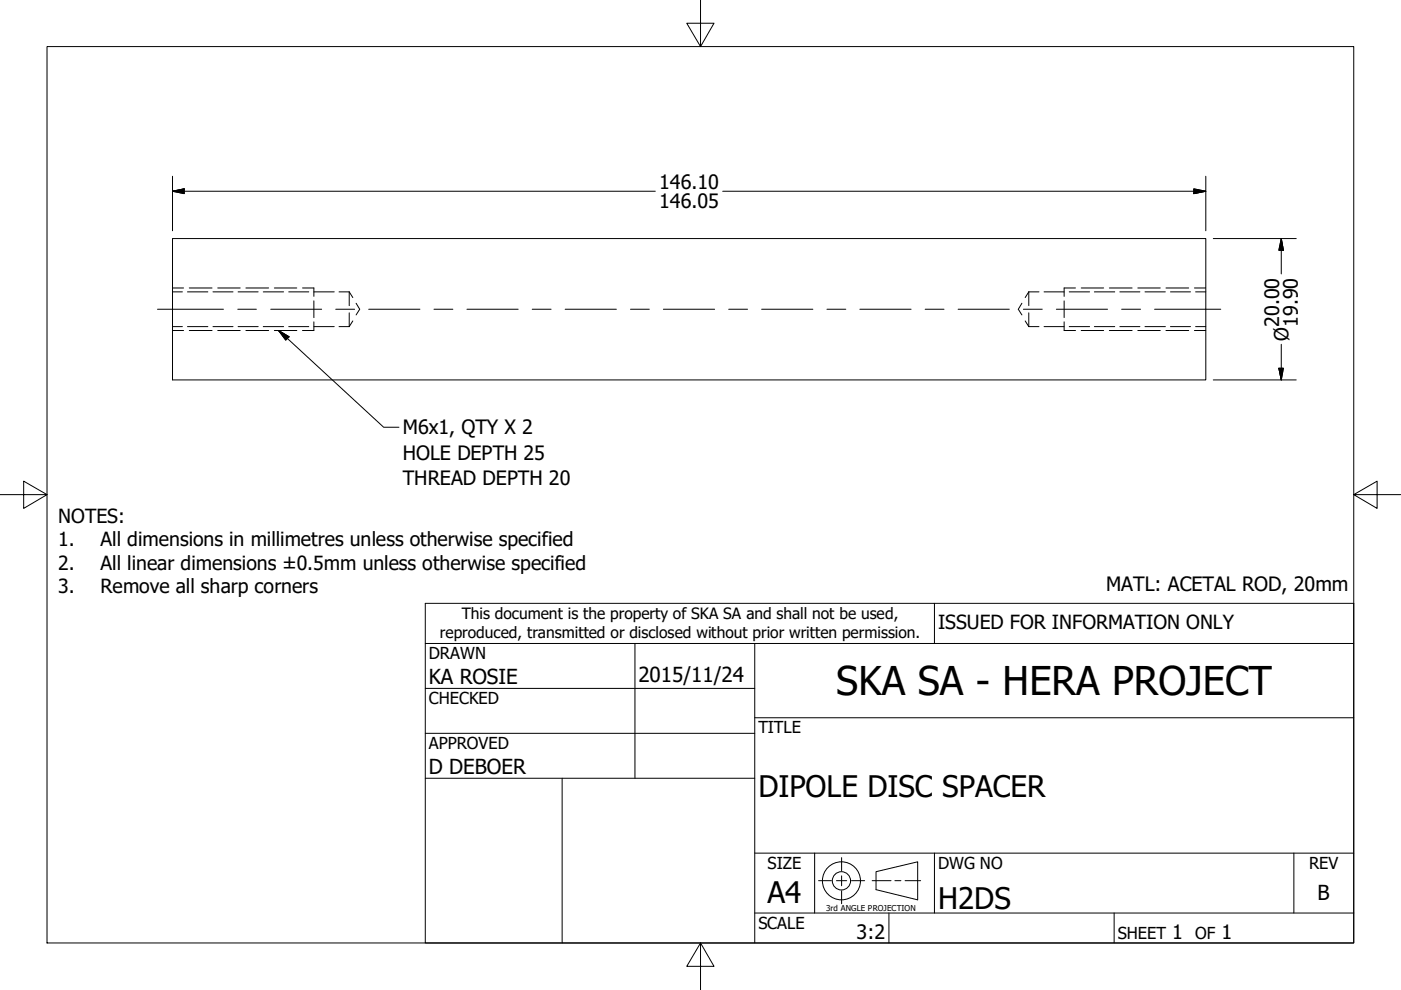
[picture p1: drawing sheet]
<svg xmlns="http://www.w3.org/2000/svg" width="297mm" height="210mm" viewBox="0 0 297 210" stroke-linecap="round" stroke-linejoin="round" font-family="sans-serif">
<!-- layer: Hidden (ANSI) -->
<g fill="none" stroke="#000" stroke-width=".21">
<path d="M36.6 61.9h2.1M36.6 69.3h2.1M39.8 61.9h4.3M39.8 69.3h4.3M45.1 61.9h4.3M45.1 69.3h4.3M50.5 61.9h4.2M50.5 69.3h4.2M55.8 61.9h4.3M55.8 69.3h4.3M61.2 61.9h4.3M61.2 69.3h4.3"/>
<path d="M66.5 61.9h4.4M66.5 69.3h4.4M66.5 61.1v1.7M66.5 63.8v3.5M66.5 68.2v1.9M71.9 61.9h2.1M71.9 69.3h2.1M74 61.9v2.9M74 66.3v3M74 61.9l.8 1.2M74.8 68l-.8 1.3M75.5 64.3l.8 1.3-.8 1.2"/>
<path d="M216.7 64.3l-.8 1.3 .8 1.2M217.4 68l.7 1.3M218.1 61.9v2.9M218.1 66.3v3M218.1 61.9l-.7 1.2M218.1 61.9h2.2M218.1 69.3h2.2M221.4 61.9h4.2M221.4 69.3h4.2M225.6 61.1v1.7M225.6 63.8v3.5M225.6 68.2v1.9"/>
<path d="M226.7 61.9h4.3M226.7 69.3h4.3M232 61.9h4.3M232 69.3h4.3M237.4 61.9h4.3M237.4 69.3h4.3M242.8 61.9h4.3M242.8 69.3h4.3M248.2 61.9h4.2M248.2 69.3h4.2M253.5 61.9h2.2M253.5 69.3h2.2"/>
</g>
<!-- layer: Hidden Narrow (ANSI) -->
<g fill="none" stroke="#000" stroke-width=".21">
<path d="M36.6 61.1h2.3M36.6 70.1h2.3M40.1 61.1h4.9M40.1 70.1h4.9M46.2 61.1h4.7M46.2 70.1h4.7M52.1 61.1h4.9M52.1 70.1h4.9M58.2 61.1h4.7M58.2 70.1h4.7M64.1 61.1h2.4M64.1 70.1h2.4"/>
<path d="M225.6 61.1h2.4M225.6 70.1h2.4M229.2 61.1h4.8M229.2 70.1h4.8M235.2 61.1h4.8M235.2 70.1h4.8M241.2 61.1h4.8M241.2 70.1h4.8M247.2 61.1h4.8M247.2 70.1h4.8M253.2 61.1h2.5M253.2 70.1h2.5"/>
</g>
<!-- layer: Visible (ANSI) -->
<path d="M36.6 50.6h219.1v30h-219.1z" fill="none" stroke="#000" stroke-width=".21"/>
<!-- layer: Border (ANSI) -->
<path d="M148.5 -.1v10l-2.9-5h5.8l-2.9 5M10 9.9h277v190h-277zM0 104.9h10l-5-2.9v5.8l5-2.9M287 104.9l5 2.9v-5.8l-5 2.9h10M148.5 199.9l2.9 5h-5.8l2.9-5v10" fill="none" stroke="#000" stroke-width=".21"/>
<!-- layer: Title (ANSI) -->
<g fill="none" stroke="#000" stroke-width=".21">
<path d="M90.2 127.9h196.8v72h-196.8zM90.2 136.4h196.8M134.6 136.4v28.6M160 136.4v63.5M198.1 127.9v8.5M90.2 146h69.8M90.2 155.5h69.8M160 152.2h127M90.2 165h69.8M119.2 165v34.9M160 193.6h127M160 180.9h127"/>
<path d="M172.7 180.9v12.7M188.5 193.6v6.3M198.1 180.9v12.7M236.2 193.6v6.3M274.3 180.9v12.7"/>
</g>
<!-- layer: Centerline (ANSI) -->
<g fill="none" stroke="#000" stroke-width=".21">
<path d="M33.4 65.6h14M50.4 65.6h4M57.4 65.6h10.8M71.2 65.6h4M78.2 65.6h10.8M92 65.6h4M99 65.6h10.9M112.8 65.6h4M119.8 65.6h10.9M133.7 65.6h4M140.7 65.6h10.8M154.5 65.6h4"/>
<path d="M161.5 65.6h10.8M175.3 65.6h4M182.3 65.6h10.9M196.2 65.6h4M203.1 65.6h10.9M217 65.6h4M224 65.6h10.8M237.8 65.6h4M244.8 65.6h14"/>
</g>
<!-- layer: Symbol (ANSI) -->
<path d="M59.1 70.1l2.2 1.3-.7 .7zM59.1 70.1l22.2 20.5h3.3" fill="none" stroke="#000" stroke-width=".21"/>
<path d="M59.1 70.1l2.2 1.3zM59.1 70.1l2.2 1.3-.7 .7z" fill="#000" stroke="#000" stroke-width=".21"/>
<!-- layer: Dimension (ANSI) -->
<path d="M36.6 37.4v11.5M255.7 37.4v11.5M36.6 40.5l2.5-.5v1.1zM36.6 40.5h102.3M153.2 40.5h102.5M253.1 40l2.6 .5-2.6 .6zM257.2 50.6h17.6M271.7 50.6l.4 2.5h-1zM271.7 50.6v7.5M271.1 78.1h1l-.4 2.5zM271.7 73v7.6M257.2 80.6h17.6" fill="none" stroke="#000" stroke-width=".21"/>
<path d="M36.6 40.5l2.5-.5zM36.6 40.5l2.5-.5v1.1zM253.1 41.1l2.6-.6zM253.1 40l2.6 .5-2.6 .6zM271.7 50.6l.4 2.5zM271.7 50.6l.4 2.5h-1zM271.1 78.1l.6 2.5zM271.1 78.1h1l-.4 2.5z" fill="#000" stroke="#000" stroke-width=".21"/>
<!-- layer: Sketch Geometry (ANSI) -->
<g fill="none" stroke="#000" stroke-width=".21">
<path d="M173.5 186.7h2.8M177.4 186.7h2.1M178.4 181.8v2.8M178.4 185.7v2.1M178.4 188.9v2.7M180.5 186.7h2.8M184.9 186.7h4M185.7 184.8l8.9-2.1v8.1l-8.9-2.2zM189.7 186.7h1.3M191.9 186.7h3.3"/>
<circle cx="178.4" cy="186.8" r="4"/>
<circle cx="178.4" cy="186.8" r="1.94"/>
</g>
<text font-size="8.4" x="177.3" y="147.4">SKA SA - HERA PROJECT</text>
<g font-size="6.3">
<text x="160.8" y="169">DIPOLE DISC SPACER</text>
<text x="162.8" y="191.4">A4</text>
<text x="198.9" y="192.7">H2DS</text>
</g>
<g font-size="4.4">
<text x="90.9" y="145.1">KA ROSIE</text>
<text x="135.4" y="144.5">2015/11/24</text>
<text x="90.9" y="164.1">D DEBOER</text>
<text x="279.3" y="190.7">B</text>
</g>
<g font-size="4.2">
<text x="139.8" y="40.1">146.10</text>
<text x="139.8" y="44">146.05</text>
<text x="271.2" y="69.3" transform="rotate(-90 271.2 69.3)">20.00</text>
<text x="275.1" y="69.3" transform="rotate(-90 275.1 69.3)">19.90</text>
<text x="85.4" y="92.1">M6x1, QTY X 2</text>
<text x="85.4" y="97.4">HOLE DEPTH 25</text>
<text x="85.4" y="102.8">THREAD DEPTH 20</text>
<text x="234.5" y="125.4">MATL: ACETAL ROD, 20mm</text>
<text x="181.6" y="199.1">3:2</text>
<text x="248.5" y="199.1">1</text>
<text x="259" y="199.1">1</text>
</g>
<g font-size="4.1">
<text x="273.2" y="72.2" transform="rotate(-90 273.2 72.2)">Ø</text>
<text x="12.3" y="110.8">NOTES:</text>
<text x="12.3" y="115.8">1.</text>
<text x="21.3" y="115.8">All dimensions in millimetres unless otherwise specified</text>
<text x="12.3" y="120.7">2.</text>
<text x="12.3" y="125.7">3.</text>
<text x="21.3" y="120.7">All linear dimensions ±0.5mm unless otherwise specified</text>
<text x="21.3" y="125.7">Remove all sharp corners</text>
<text x="198.9" y="133.4">ISSUED FOR INFORMATION ONLY</text>
</g>
<g font-size="3.5">
<text x="90.9" y="139.7">DRAWN</text>
<text x="90.9" y="149.3">CHECKED</text>
<text x="160.8" y="155.5">TITLE</text>
<text x="90.9" y="158.8">APPROVED</text>
<text x="162.8" y="184.2">SIZE</text>
<text x="198.9" y="184.2">DWG NO</text>
<text x="277.6" y="184.2">REV</text>
<text x="160.8" y="196.9">SCALE</text>
<text x="237" y="199.1">SHEET</text>
<text x="253.4" y="199.1">OF</text>
</g>
<g font-size="3.3">
<text x="97.9" y="131.3">This document is the property of SKA SA and shall not be used,</text>
<text x="93.3" y="135.2">reproduced, transmitted or disclosed without prior written permission.</text>
</g>
<text font-size="1.7" x="175.1" y="193.1">3rd ANGLE PROJECTION</text>
</svg>
